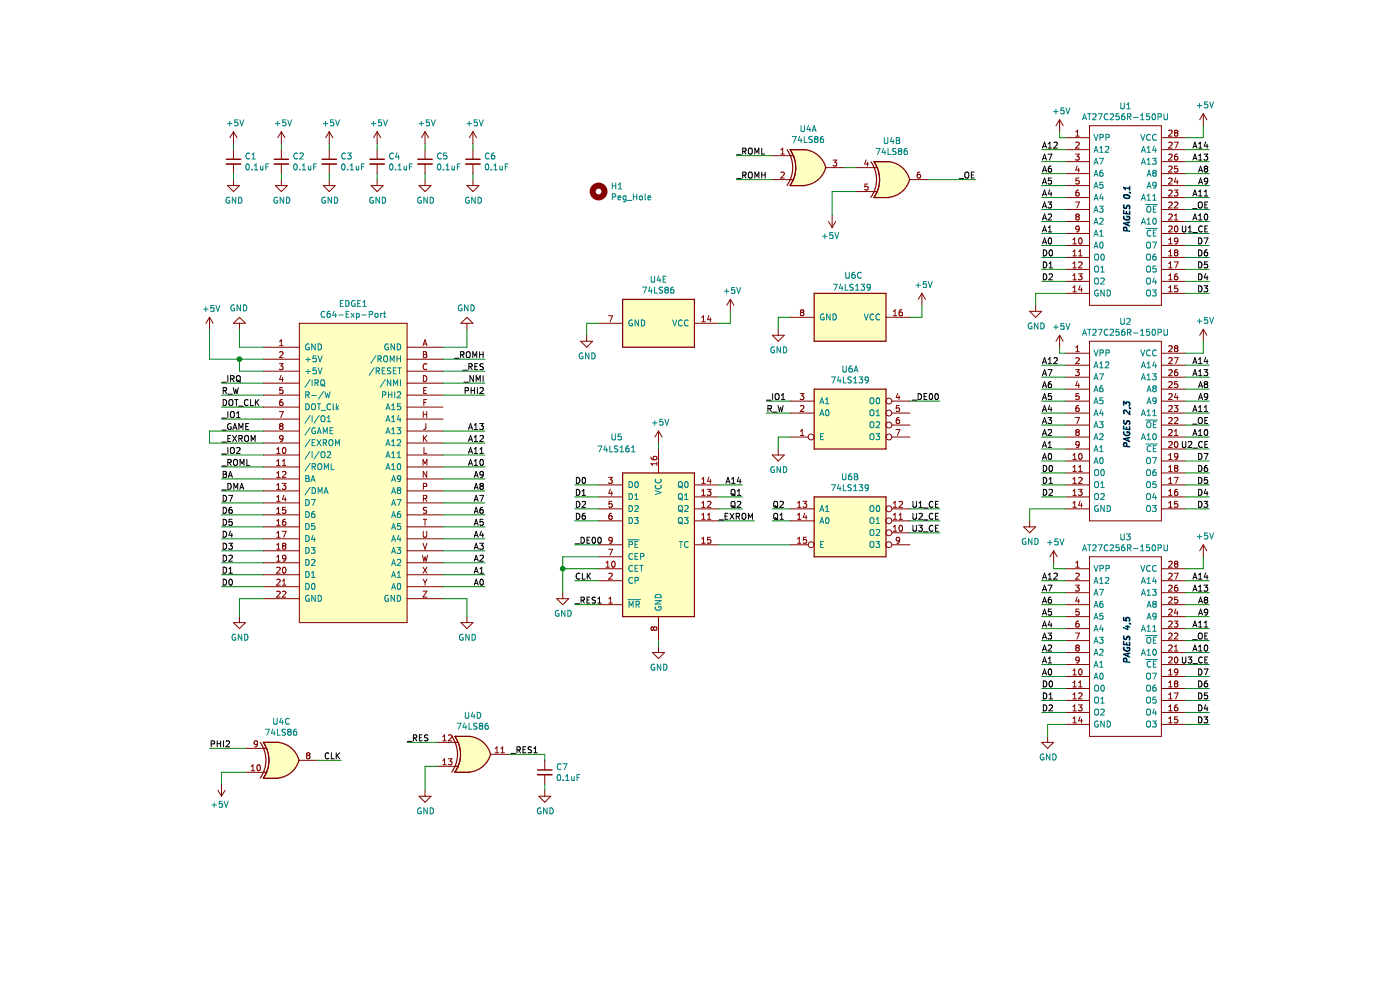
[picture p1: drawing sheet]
EESchema Schematic File Version 4
EELAYER 30 0
EELAYER END
$Descr A4 11693 8268
encoding utf-8
Sheet 1 1
Title "Comal 80 Cartridge Black"
Date "2020-12-10"
Rev ".1"
Comp "Commodore Denmark (PUBLIC DOMAIN)"
Comment1 "PCB - John Carmony"
Comment2 ""
Comment3 ""
Comment4 ""
$EndDescr
$Comp
L C64-Exp-Port:C64-Exp-Port EDGE1
U 1 1
P 2950 3950
F 0 "EDGE1" H 2950 5365 50  0000 C CNN
F 1 "C64-Exp-Port" H 2950 5274 50  0000 C CNN
F 2 "OpenC64Cart16K:C64-Cart" H 2950 2500 50  0001 C CNN
F 3 "DOCUMENTATION" H 2950 2400 50  0001 C CNN
	1    2950 3950
	1    0    0    -1  
$EndComp
Wire Wire Line
	2200 3000 2000 3000
Wire Wire Line
	2200 3100 2000 3100
Wire Wire Line
	2200 3200 1850 3200
Wire Wire Line
	2200 3300 1850 3300
Wire Wire Line
	2200 3400 1850 3400
Wire Wire Line
	2200 3500 1850 3500
Wire Wire Line
	2200 3800 1850 3800
Wire Wire Line
	2200 3900 1850 3900
Wire Wire Line
	2200 4000 1850 4000
Wire Wire Line
	2200 4100 1850 4100
Wire Wire Line
	2200 4200 1850 4200
Wire Wire Line
	2200 4300 1850 4300
Wire Wire Line
	2200 4400 1850 4400
Wire Wire Line
	2200 4500 1850 4500
Wire Wire Line
	2200 4600 1850 4600
Wire Wire Line
	2200 4700 1850 4700
Wire Wire Line
	2200 4800 1850 4800
Wire Wire Line
	2200 4900 1850 4900
Wire Wire Line
	3700 3000 4050 3000
Wire Wire Line
	3700 3100 4050 3100
Wire Wire Line
	3700 3200 4050 3200
Wire Wire Line
	3700 3300 4050 3300
Wire Wire Line
	3700 3600 4050 3600
Wire Wire Line
	3700 3700 4050 3700
Wire Wire Line
	3700 3800 4050 3800
Wire Wire Line
	3700 3900 4050 3900
Wire Wire Line
	3700 4000 4050 4000
Wire Wire Line
	3700 4100 4050 4100
Wire Wire Line
	3700 4200 4050 4200
Wire Wire Line
	3700 4300 4050 4300
Wire Wire Line
	3700 4400 4050 4400
Wire Wire Line
	3700 4500 4050 4500
Wire Wire Line
	3700 4600 4050 4600
Wire Wire Line
	3700 4700 4050 4700
Wire Wire Line
	3700 4800 4050 4800
Wire Wire Line
	3700 4900 4050 4900
Wire Wire Line
	3700 5000 3900 5000
Wire Wire Line
	3900 5000 3900 5150
Wire Wire Line
	2200 5000 2000 5000
Wire Wire Line
	2000 5000 2000 5150
$Comp
L power:GND #PWR0101
U 1 1
P 2000 5150
F 0 "#PWR0101" H 2000 4900 50  0001 C CNN
F 1 "GND" H 2005 4977 50  0000 C CNN
F 2 "" H 2000 5150 50  0001 C CNN
F 3 "" H 2000 5150 50  0001 C CNN
	1    2000 5150
	1    0    0    -1  
$EndComp
$Comp
L power:GND #PWR0102
U 1 1
P 3900 5150
F 0 "#PWR0102" H 3900 4900 50  0001 C CNN
F 1 "GND" H 3905 4977 50  0000 C CNN
F 2 "" H 3900 5150 50  0001 C CNN
F 3 "" H 3900 5150 50  0001 C CNN
	1    3900 5150
	1    0    0    -1  
$EndComp
$Comp
L power:GND #PWR0103
U 1 1
P 3900 2750
F 0 "#PWR0103" H 3900 2500 50  0001 C CNN
F 1 "GND" H 3905 2577 50  0000 C CNN
F 2 "" H 3900 2750 50  0001 C CNN
F 3 "" H 3900 2750 50  0001 C CNN
	1    3900 2750
	-1   0    0    1   
$EndComp
Wire Wire Line
	3700 2900 3900 2900
Wire Wire Line
	3900 2900 3900 2750
Wire Wire Line
	2200 2900 2000 2900
Wire Wire Line
	2000 2900 2000 2750
$Comp
L power:GND #PWR0104
U 1 1
P 2000 2750
F 0 "#PWR0104" H 2000 2500 50  0001 C CNN
F 1 "GND" H 2005 2577 50  0000 C CNN
F 2 "" H 2000 2750 50  0001 C CNN
F 3 "" H 2000 2750 50  0001 C CNN
	1    2000 2750
	-1   0    0    1   
$EndComp
Wire Wire Line
	2000 3100 2000 3000
Connection ~ 2000 3000
$Comp
L power:+5V #PWR0105
U 1 1
P 1750 2750
F 0 "#PWR0105" H 1750 2600 50  0001 C CNN
F 1 "+5V" H 1765 2923 50  0000 C CNN
F 2 "" H 1750 2750 50  0001 C CNN
F 3 "" H 1750 2750 50  0001 C CNN
	1    1750 2750
	1    0    0    -1  
$EndComp
Wire Wire Line
	1750 3000 1750 2750
Wire Wire Line
	1750 3000 2000 3000
Text Label 4050 4900 2    50   ~ 0
A0
Text Label 4050 4800 2    50   ~ 0
A1
Text Label 4050 4700 2    50   ~ 0
A2
Text Label 4050 4600 2    50   ~ 0
A3
Text Label 4050 4500 2    50   ~ 0
A4
Text Label 4050 4400 2    50   ~ 0
A5
Text Label 4050 4300 2    50   ~ 0
A6
Text Label 4050 4200 2    50   ~ 0
A7
Text Label 4050 4000 2    50   ~ 0
A9
Text Label 4050 3900 2    50   ~ 0
A10
Text Label 4050 3800 2    50   ~ 0
A11
Text Label 4050 3700 2    50   ~ 0
A12
Text Label 4050 3600 2    50   ~ 0
A13
Text Label 4050 3300 2    50   ~ 0
PHI2
Text Label 4050 3200 2    50   ~ 0
_NMI
Text Label 4050 3100 2    50   ~ 0
_RES
Text Label 4050 3000 2    50   ~ 0
_ROMH
Text Label 1850 3200 0    50   ~ 0
_IRQ
Text Label 1850 3300 0    50   ~ 0
R_W
Text Label 1850 3400 0    50   ~ 0
DOT_CLK
Text Label 1850 3500 0    50   ~ 0
_IO1
Text Label 1850 3600 0    50   ~ 0
_GAME
Text Label 1850 3700 0    50   ~ 0
_EXROM
Text Label 1850 3800 0    50   ~ 0
_IO2
Text Label 1850 3900 0    50   ~ 0
_ROML
Text Label 1850 4000 0    50   ~ 0
BA
Text Label 1850 4200 0    50   ~ 0
D7
Text Label 1850 4300 0    50   ~ 0
D6
Text Label 1850 4400 0    50   ~ 0
D5
Text Label 1850 4500 0    50   ~ 0
D4
Text Label 1850 4600 0    50   ~ 0
D3
Text Label 1850 4700 0    50   ~ 0
D2
Text Label 1850 4800 0    50   ~ 0
D1
Text Label 1850 4900 0    50   ~ 0
D0
$Comp
L SamacSys_Parts:AT27C256R-70PU U1
U 1 1
P 8900 1150
F 0 "U1" H 9400 1415 50  0000 C CNN
F 1 "AT27C256R-150PU" H 9400 1324 50  0000 C CNN
F 2 "Package_DIP:DIP-28_W15.24mm_Socket" H 9750 1250 50  0001 L CNN
F 3 "http://ww1.microchip.com/downloads/en/DeviceDoc/doc0014.pdf" H 9750 1150 50  0001 L CNN
F 4 "MICROCHIP - AT27C256R-70PU - EPROM, One Time Programmable, 70 ns, 32K x 8bit, 256 Kbit, 4.5 V to 5.5 V, DIP-28" H 9750 1050 50  0001 L CNN "Description"
F 5 "4.826" H 9750 950 50  0001 L CNN "Height"
F 6 "Microchip" H 9750 850 50  0001 L CNN "Manufacturer_Name"
F 7 "AT27C256R-70PU" H 9750 750 50  0001 L CNN "Manufacturer_Part_Number"
F 8 "AT27C256R-70PU" H 9750 650 50  0001 L CNN "Arrow Part Number"
F 9 "https://www.arrow.com/en/products/at27c256r-70pu/microchip-technology" H 9750 550 50  0001 L CNN "Arrow Price/Stock"
F 10 "556-AT27C256R70PU" H 9750 450 50  0001 L CNN "Mouser Part Number"
F 11 "https://www.mouser.co.uk/ProductDetail/Microchip-Technology-Atmel/AT27C256R-70PU?qs=lURXKZrvvXerj2LFnnLrrA%3D%3D" H 9750 350 50  0001 L CNN "Mouser Price/Stock"
	1    8900 1150
	1    0    0    -1  
$EndComp
$Comp
L SamacSys_Parts:AT27C256R-70PU U2
U 1 1
P 8900 2950
F 0 "U2" H 9400 3215 50  0000 C CNN
F 1 "AT27C256R-150PU" H 9400 3124 50  0000 C CNN
F 2 "Package_DIP:DIP-28_W15.24mm_Socket" H 9750 3050 50  0001 L CNN
F 3 "http://ww1.microchip.com/downloads/en/DeviceDoc/doc0014.pdf" H 9750 2950 50  0001 L CNN
F 4 "MICROCHIP - AT27C256R-70PU - EPROM, One Time Programmable, 70 ns, 32K x 8bit, 256 Kbit, 4.5 V to 5.5 V, DIP-28" H 9750 2850 50  0001 L CNN "Description"
F 5 "4.826" H 9750 2750 50  0001 L CNN "Height"
F 6 "Microchip" H 9750 2650 50  0001 L CNN "Manufacturer_Name"
F 7 "AT27C256R-70PU" H 9750 2550 50  0001 L CNN "Manufacturer_Part_Number"
F 8 "AT27C256R-70PU" H 9750 2450 50  0001 L CNN "Arrow Part Number"
F 9 "https://www.arrow.com/en/products/at27c256r-70pu/microchip-technology" H 9750 2350 50  0001 L CNN "Arrow Price/Stock"
F 10 "556-AT27C256R70PU" H 9750 2250 50  0001 L CNN "Mouser Part Number"
F 11 "https://www.mouser.co.uk/ProductDetail/Microchip-Technology-Atmel/AT27C256R-70PU?qs=lURXKZrvvXerj2LFnnLrrA%3D%3D" H 9750 2150 50  0001 L CNN "Mouser Price/Stock"
	1    8900 2950
	1    0    0    -1  
$EndComp
$Comp
L SamacSys_Parts:AT27C256R-70PU U3
U 1 1
P 8900 4750
F 0 "U3" H 9400 5015 50  0000 C CNN
F 1 "AT27C256R-150PU" H 9400 4924 50  0000 C CNN
F 2 "Package_DIP:DIP-28_W15.24mm_Socket" H 9750 4850 50  0001 L CNN
F 3 "http://ww1.microchip.com/downloads/en/DeviceDoc/doc0014.pdf" H 9750 4750 50  0001 L CNN
F 4 "MICROCHIP - AT27C256R-70PU - EPROM, One Time Programmable, 70 ns, 32K x 8bit, 256 Kbit, 4.5 V to 5.5 V, DIP-28" H 9750 4650 50  0001 L CNN "Description"
F 5 "4.826" H 9750 4550 50  0001 L CNN "Height"
F 6 "Microchip" H 9750 4450 50  0001 L CNN "Manufacturer_Name"
F 7 "AT27C256R-70PU" H 9750 4350 50  0001 L CNN "Manufacturer_Part_Number"
F 8 "AT27C256R-70PU" H 9750 4250 50  0001 L CNN "Arrow Part Number"
F 9 "https://www.arrow.com/en/products/at27c256r-70pu/microchip-technology" H 9750 4150 50  0001 L CNN "Arrow Price/Stock"
F 10 "556-AT27C256R70PU" H 9750 4050 50  0001 L CNN "Mouser Part Number"
F 11 "https://www.mouser.co.uk/ProductDetail/Microchip-Technology-Atmel/AT27C256R-70PU?qs=lURXKZrvvXerj2LFnnLrrA%3D%3D" H 9750 3950 50  0001 L CNN "Mouser Price/Stock"
	1    8900 4750
	1    0    0    -1  
$EndComp
$Comp
L 74xx:74LS86 U4
U 1 1
P 6750 1400
F 0 "U4" H 6750 1725 50  0000 C CNN
F 1 "74LS86" H 6750 1634 50  0000 C CNN
F 2 "Package_DIP:DIP-14_W7.62mm_Socket" H 6750 1400 50  0001 C CNN
F 3 "74xx/74ls86.pdf" H 6750 1400 50  0001 C CNN
	1    6750 1400
	1    0    0    -1  
$EndComp
$Comp
L 74xx:74LS86 U4
U 2 1
P 7450 1500
F 0 "U4" H 7450 1825 50  0000 C CNN
F 1 "74LS86" H 7450 1734 50  0000 C CNN
F 2 "Package_DIP:DIP-14_W7.62mm_Socket" H 7450 1500 50  0001 C CNN
F 3 "74xx/74ls86.pdf" H 7450 1500 50  0001 C CNN
	2    7450 1500
	1    0    0    -1  
$EndComp
$Comp
L 74xx:74LS86 U4
U 3 1
P 2350 6350
F 0 "U4" H 2350 6675 50  0000 C CNN
F 1 "74LS86" H 2350 6584 50  0000 C CNN
F 2 "Package_DIP:DIP-14_W7.62mm_Socket" H 2350 6350 50  0001 C CNN
F 3 "74xx/74ls86.pdf" H 2350 6350 50  0001 C CNN
	3    2350 6350
	1    0    0    -1  
$EndComp
$Comp
L 74xx:74LS86 U4
U 4 1
P 3950 6300
F 0 "U4" H 3950 6625 50  0000 C CNN
F 1 "74LS86" H 3950 6534 50  0000 C CNN
F 2 "Package_DIP:DIP-14_W7.62mm_Socket" H 3950 6300 50  0001 C CNN
F 3 "74xx/74ls86.pdf" H 3950 6300 50  0001 C CNN
	4    3950 6300
	1    0    0    -1  
$EndComp
$Comp
L 74xx:74LS161 U5
U 1 1
P 5500 4550
F 0 "U5" H 5150 5450 50  0000 C CNN
F 1 "74LS161" H 5150 5350 50  0000 C CNN
F 2 "Package_DIP:DIP-16_W7.62mm_Socket" H 5500 4550 50  0001 C CNN
F 3 "http://www.ti.com/lit/gpn/sn74LS161" H 5500 4550 50  0001 C CNN
	1    5500 4550
	1    0    0    -1  
$EndComp
$Comp
L 74xx:74LS139 U6
U 1 1
P 7100 3450
F 0 "U6" H 7100 3817 50  0000 C CNN
F 1 "74LS139" H 7100 3726 50  0000 C CNN
F 2 "Package_DIP:DIP-16_W7.62mm_Socket" H 7100 3450 50  0001 C CNN
F 3 "http://www.ti.com/lit/ds/symlink/sn74ls139a.pdf" H 7100 3450 50  0001 C CNN
	1    7100 3450
	1    0    0    -1  
$EndComp
$Comp
L 74xx:74LS139 U6
U 2 1
P 7100 4350
F 0 "U6" H 7100 4717 50  0000 C CNN
F 1 "74LS139" H 7100 4626 50  0000 C CNN
F 2 "Package_DIP:DIP-16_W7.62mm_Socket" H 7100 4350 50  0001 C CNN
F 3 "http://www.ti.com/lit/ds/symlink/sn74ls139a.pdf" H 7100 4350 50  0001 C CNN
	2    7100 4350
	1    0    0    -1  
$EndComp
$Comp
L 74xx:74LS139 U6
U 3 1
P 7100 2650
F 0 "U6" V 6750 2600 50  0000 L CNN
F 1 "74LS139" V 6850 2500 50  0000 L CNN
F 2 "Package_DIP:DIP-16_W7.62mm_Socket" H 7100 2650 50  0001 C CNN
F 3 "http://www.ti.com/lit/ds/symlink/sn74ls139a.pdf" H 7100 2650 50  0001 C CNN
	3    7100 2650
	0    1    1    0   
$EndComp
Wire Wire Line
	6450 1300 6150 1300
Wire Wire Line
	6450 1500 6150 1500
Text Label 6150 1300 0    50   ~ 0
_ROML
Text Label 6150 1500 0    50   ~ 0
_ROMH
Wire Wire Line
	7150 1400 7050 1400
Wire Wire Line
	7150 1600 6950 1600
$Comp
L power:+5V #PWR0106
U 1 1
P 6950 1800
F 0 "#PWR0106" H 6950 1650 50  0001 C CNN
F 1 "+5V" H 6965 1973 50  0000 C CNN
F 2 "" H 6950 1800 50  0001 C CNN
F 3 "" H 6950 1800 50  0001 C CNN
	1    6950 1800
	-1   0    0    1   
$EndComp
Text Notes 9450 5550 1    50   Italic 10
PAGES 4,5\n
Text Notes 9450 3750 1    50   Italic 10
PAGES 2,3
Text Notes 9450 1950 1    50   Italic 10
PAGES 0,1
Wire Wire Line
	7750 1500 8150 1500
Text Label 8150 1500 2    50   ~ 0
_OE
Wire Wire Line
	6000 4050 6200 4050
Text Label 6200 4050 2    50   ~ 0
A14
Wire Wire Line
	2050 6250 1750 6250
Text Label 1750 6250 0    50   ~ 0
PHI2
Wire Wire Line
	2050 6450 1850 6450
Wire Wire Line
	1850 6450 1850 6550
$Comp
L power:+5V #PWR0107
U 1 1
P 1850 6550
F 0 "#PWR0107" H 1850 6400 50  0001 C CNN
F 1 "+5V" H 1865 6723 50  0000 C CNN
F 2 "" H 1850 6550 50  0001 C CNN
F 3 "" H 1850 6550 50  0001 C CNN
	1    1850 6550
	-1   0    0    1   
$EndComp
Wire Wire Line
	5000 4850 4800 4850
Text Label 4800 4850 0    50   ~ 0
CLK
Wire Wire Line
	8900 1250 8700 1250
Wire Wire Line
	8900 1350 8700 1350
Wire Wire Line
	8900 1450 8700 1450
Wire Wire Line
	8900 1550 8700 1550
Wire Wire Line
	8900 1650 8700 1650
Wire Wire Line
	8900 1750 8700 1750
Wire Wire Line
	8900 1850 8700 1850
Wire Wire Line
	8900 1950 8700 1950
Wire Wire Line
	8900 2050 8700 2050
Wire Wire Line
	8900 2150 8700 2150
Wire Wire Line
	8900 2250 8700 2250
Wire Wire Line
	8900 2350 8700 2350
Wire Wire Line
	8900 2450 8650 2450
Wire Wire Line
	8650 2450 8650 2550
Wire Wire Line
	9900 1150 10050 1150
Wire Wire Line
	10050 1150 10050 1050
Wire Wire Line
	9900 1250 10100 1250
Wire Wire Line
	9900 1350 10100 1350
Wire Wire Line
	9900 1450 10100 1450
Wire Wire Line
	9900 1550 10100 1550
Wire Wire Line
	9900 1650 10100 1650
Wire Wire Line
	9900 1750 10100 1750
Wire Wire Line
	9900 1850 10100 1850
Wire Wire Line
	9900 1950 10100 1950
Wire Wire Line
	9900 2050 10100 2050
Wire Wire Line
	9900 2150 10100 2150
Wire Wire Line
	9900 2250 10100 2250
Wire Wire Line
	9900 2350 10100 2350
Wire Wire Line
	9900 2450 10100 2450
Text Label 10100 1950 2    50   ~ 0
U1_CE
$Comp
L power:+5V #PWR0108
U 1 1
P 10050 1050
F 0 "#PWR0108" H 10050 900 50  0001 C CNN
F 1 "+5V" H 10065 1223 50  0000 C CNN
F 2 "" H 10050 1050 50  0001 C CNN
F 3 "" H 10050 1050 50  0001 C CNN
	1    10050 1050
	1    0    0    -1  
$EndComp
$Comp
L power:GND #PWR0109
U 1 1
P 5500 5400
F 0 "#PWR0109" H 5500 5150 50  0001 C CNN
F 1 "GND" H 5505 5227 50  0000 C CNN
F 2 "" H 5500 5400 50  0001 C CNN
F 3 "" H 5500 5400 50  0001 C CNN
	1    5500 5400
	1    0    0    -1  
$EndComp
Wire Wire Line
	5500 5400 5500 5350
$Comp
L power:GND #PWR0110
U 1 1
P 8650 2550
F 0 "#PWR0110" H 8650 2300 50  0001 C CNN
F 1 "GND" H 8655 2377 50  0000 C CNN
F 2 "" H 8650 2550 50  0001 C CNN
F 3 "" H 8650 2550 50  0001 C CNN
	1    8650 2550
	1    0    0    -1  
$EndComp
Text Label 8700 1250 0    50   ~ 0
A12
Text Label 8700 1350 0    50   ~ 0
A7
Text Label 8700 1450 0    50   ~ 0
A6
Text Label 8700 1550 0    50   ~ 0
A5
Text Label 8700 1650 0    50   ~ 0
A4
Text Label 8700 1750 0    50   ~ 0
A3
Text Label 8700 1850 0    50   ~ 0
A2
Text Label 8700 1950 0    50   ~ 0
A1
Text Label 8700 2050 0    50   ~ 0
A0
Text Label 8700 2150 0    50   ~ 0
D0
Text Label 8700 2250 0    50   ~ 0
D1
Text Label 8700 2350 0    50   ~ 0
D2
Wire Wire Line
	8900 3050 8700 3050
Wire Wire Line
	8900 3150 8700 3150
Wire Wire Line
	8900 3250 8700 3250
Wire Wire Line
	8900 3350 8700 3350
Wire Wire Line
	8900 3450 8700 3450
Wire Wire Line
	8900 3550 8700 3550
Wire Wire Line
	8900 3650 8700 3650
Wire Wire Line
	8900 3750 8700 3750
Wire Wire Line
	8900 3850 8700 3850
Wire Wire Line
	8900 3950 8700 3950
Wire Wire Line
	8900 4050 8700 4050
Wire Wire Line
	8900 4150 8700 4150
Wire Wire Line
	8900 4250 8600 4250
Wire Wire Line
	8600 4250 8600 4350
$Comp
L power:GND #PWR0111
U 1 1
P 8600 4350
F 0 "#PWR0111" H 8600 4100 50  0001 C CNN
F 1 "GND" H 8605 4177 50  0000 C CNN
F 2 "" H 8600 4350 50  0001 C CNN
F 3 "" H 8600 4350 50  0001 C CNN
	1    8600 4350
	1    0    0    -1  
$EndComp
Text Label 8700 3050 0    50   ~ 0
A12
Text Label 8700 3150 0    50   ~ 0
A7
Text Label 8700 3250 0    50   ~ 0
A6
Text Label 8700 3350 0    50   ~ 0
A5
Text Label 8700 3450 0    50   ~ 0
A4
Text Label 8700 3550 0    50   ~ 0
A3
Text Label 8700 3650 0    50   ~ 0
A2
Text Label 8700 3750 0    50   ~ 0
A1
Text Label 8700 3850 0    50   ~ 0
A0
Text Label 8700 3950 0    50   ~ 0
D0
Text Label 8700 4050 0    50   ~ 0
D1
Text Label 8700 4150 0    50   ~ 0
D2
Wire Wire Line
	8900 4850 8700 4850
Wire Wire Line
	8900 4950 8700 4950
Wire Wire Line
	8900 5050 8700 5050
Wire Wire Line
	8900 5150 8700 5150
Wire Wire Line
	8900 5250 8700 5250
Wire Wire Line
	8900 5350 8700 5350
Wire Wire Line
	8900 5450 8700 5450
Wire Wire Line
	8900 5550 8700 5550
Wire Wire Line
	8900 5650 8700 5650
Wire Wire Line
	8900 5750 8700 5750
Wire Wire Line
	8900 5850 8700 5850
Wire Wire Line
	8900 5950 8700 5950
Wire Wire Line
	8900 6050 8750 6050
Wire Wire Line
	8750 6050 8750 6150
$Comp
L power:GND #PWR0112
U 1 1
P 8750 6150
F 0 "#PWR0112" H 8750 5900 50  0001 C CNN
F 1 "GND" H 8755 5977 50  0000 C CNN
F 2 "" H 8750 6150 50  0001 C CNN
F 3 "" H 8750 6150 50  0001 C CNN
	1    8750 6150
	1    0    0    -1  
$EndComp
Text Label 8700 4850 0    50   ~ 0
A12
Text Label 8700 4950 0    50   ~ 0
A7
Text Label 8700 5050 0    50   ~ 0
A6
Text Label 8700 5150 0    50   ~ 0
A5
Text Label 8700 5250 0    50   ~ 0
A4
Text Label 8700 5350 0    50   ~ 0
A3
Text Label 8700 5450 0    50   ~ 0
A2
Text Label 8700 5550 0    50   ~ 0
A1
Text Label 8700 5650 0    50   ~ 0
A0
Text Label 8700 5750 0    50   ~ 0
D0
Text Label 8700 5850 0    50   ~ 0
D1
Text Label 8700 5950 0    50   ~ 0
D2
Text Label 10100 1250 2    50   ~ 0
A14
Text Label 10100 1350 2    50   ~ 0
A13
Text Label 10100 1550 2    50   ~ 0
A9
Text Label 10100 1650 2    50   ~ 0
A11
Text Label 10100 1750 2    50   ~ 0
_OE
Text Label 10100 1850 2    50   ~ 0
A10
Text Label 10100 2050 2    50   ~ 0
D7
Text Label 10100 2150 2    50   ~ 0
D6
Text Label 10100 2250 2    50   ~ 0
D5
Text Label 10100 2350 2    50   ~ 0
D4
Text Label 10100 2450 2    50   ~ 0
D3
Wire Wire Line
	9900 2950 10050 2950
Wire Wire Line
	10050 2950 10050 2850
Wire Wire Line
	9900 3050 10100 3050
Wire Wire Line
	9900 3150 10100 3150
Wire Wire Line
	9900 3250 10100 3250
Wire Wire Line
	9900 3350 10100 3350
Wire Wire Line
	9900 3450 10100 3450
Wire Wire Line
	9900 3550 10100 3550
Wire Wire Line
	9900 3650 10100 3650
Wire Wire Line
	9900 3750 10100 3750
Wire Wire Line
	9900 3850 10100 3850
Wire Wire Line
	9900 3950 10100 3950
Wire Wire Line
	9900 4050 10100 4050
Wire Wire Line
	9900 4150 10100 4150
Wire Wire Line
	9900 4250 10100 4250
Text Label 10100 3750 2    50   ~ 0
U2_CE
$Comp
L power:+5V #PWR0113
U 1 1
P 10050 2850
F 0 "#PWR0113" H 10050 2700 50  0001 C CNN
F 1 "+5V" H 10065 3023 50  0000 C CNN
F 2 "" H 10050 2850 50  0001 C CNN
F 3 "" H 10050 2850 50  0001 C CNN
	1    10050 2850
	1    0    0    -1  
$EndComp
Text Label 10100 3050 2    50   ~ 0
A14
Text Label 10100 3150 2    50   ~ 0
A13
Text Label 10100 3350 2    50   ~ 0
A9
Text Label 10100 3450 2    50   ~ 0
A11
Text Label 10100 3550 2    50   ~ 0
_OE
Text Label 10100 3650 2    50   ~ 0
A10
Text Label 10100 3850 2    50   ~ 0
D7
Text Label 10100 3950 2    50   ~ 0
D6
Text Label 10100 4050 2    50   ~ 0
D5
Text Label 10100 4150 2    50   ~ 0
D4
Text Label 10100 4250 2    50   ~ 0
D3
Wire Wire Line
	9900 4750 10050 4750
Wire Wire Line
	10050 4750 10050 4650
Wire Wire Line
	9900 4850 10100 4850
Wire Wire Line
	9900 4950 10100 4950
Wire Wire Line
	9900 5050 10100 5050
Wire Wire Line
	9900 5150 10100 5150
Wire Wire Line
	9900 5250 10100 5250
Wire Wire Line
	9900 5350 10100 5350
Wire Wire Line
	9900 5450 10100 5450
Wire Wire Line
	9900 5550 10100 5550
Wire Wire Line
	9900 5650 10100 5650
Wire Wire Line
	9900 5750 10100 5750
Wire Wire Line
	9900 5850 10100 5850
Wire Wire Line
	9900 5950 10100 5950
Wire Wire Line
	9900 6050 10100 6050
Text Label 10100 5550 2    50   ~ 0
U3_CE
$Comp
L power:+5V #PWR0114
U 1 1
P 10050 4650
F 0 "#PWR0114" H 10050 4500 50  0001 C CNN
F 1 "+5V" H 10065 4823 50  0000 C CNN
F 2 "" H 10050 4650 50  0001 C CNN
F 3 "" H 10050 4650 50  0001 C CNN
	1    10050 4650
	1    0    0    -1  
$EndComp
Text Label 10100 4850 2    50   ~ 0
A14
Text Label 10100 4950 2    50   ~ 0
A13
Text Label 10100 5150 2    50   ~ 0
A9
Text Label 10100 5250 2    50   ~ 0
A11
Text Label 10100 5350 2    50   ~ 0
_OE
Text Label 10100 5450 2    50   ~ 0
A10
Text Label 10100 5650 2    50   ~ 0
D7
Text Label 10100 5750 2    50   ~ 0
D6
Text Label 10100 5850 2    50   ~ 0
D5
Text Label 10100 5950 2    50   ~ 0
D4
Text Label 10100 6050 2    50   ~ 0
D3
Wire Wire Line
	8900 2950 8850 2950
Wire Wire Line
	8850 2950 8850 2900
$Comp
L power:+5V #PWR0115
U 1 1
P 8850 2900
F 0 "#PWR0115" H 8850 2750 50  0001 C CNN
F 1 "+5V" H 8865 3073 50  0000 C CNN
F 2 "" H 8850 2900 50  0001 C CNN
F 3 "" H 8850 2900 50  0001 C CNN
	1    8850 2900
	1    0    0    -1  
$EndComp
Wire Wire Line
	8900 1150 8850 1150
Wire Wire Line
	8850 1150 8850 1100
$Comp
L power:+5V #PWR0116
U 1 1
P 8850 1100
F 0 "#PWR0116" H 8850 950 50  0001 C CNN
F 1 "+5V" H 8865 1273 50  0000 C CNN
F 2 "" H 8850 1100 50  0001 C CNN
F 3 "" H 8850 1100 50  0001 C CNN
	1    8850 1100
	1    0    0    -1  
$EndComp
Wire Wire Line
	8900 4750 8800 4750
Wire Wire Line
	8800 4750 8800 4700
$Comp
L power:+5V #PWR0117
U 1 1
P 8800 4700
F 0 "#PWR0117" H 8800 4550 50  0001 C CNN
F 1 "+5V" H 8815 4873 50  0000 C CNN
F 2 "" H 8800 4700 50  0001 C CNN
F 3 "" H 8800 4700 50  0001 C CNN
	1    8800 4700
	1    0    0    -1  
$EndComp
Wire Wire Line
	2650 6350 2850 6350
Text Label 2850 6350 2    50   ~ 0
CLK
Wire Wire Line
	5000 4050 4800 4050
Wire Wire Line
	5000 4150 4800 4150
Wire Wire Line
	5000 4250 4800 4250
Text Label 4800 4050 0    50   ~ 0
D0
Text Label 4800 4150 0    50   ~ 0
D1
Text Label 4800 4250 0    50   ~ 0
D2
Wire Wire Line
	5000 4350 4800 4350
Text Label 4800 4350 0    50   ~ 0
D6
Wire Wire Line
	5000 4750 4700 4750
Wire Wire Line
	4700 4750 4700 4950
Wire Wire Line
	5000 4650 4700 4650
Wire Wire Line
	4700 4650 4700 4750
Connection ~ 4700 4750
$Comp
L power:GND #PWR0118
U 1 1
P 4700 4950
F 0 "#PWR0118" H 4700 4700 50  0001 C CNN
F 1 "GND" H 4705 4777 50  0000 C CNN
F 2 "" H 4700 4950 50  0001 C CNN
F 3 "" H 4700 4950 50  0001 C CNN
	1    4700 4950
	1    0    0    -1  
$EndComp
Wire Wire Line
	5000 5050 4800 5050
Text Label 4800 5050 0    50   ~ 0
_RES1
Wire Wire Line
	5000 4550 4800 4550
Text Label 4800 4550 0    50   ~ 0
_DE00
Wire Wire Line
	6000 4350 6300 4350
Text Label 6300 4350 2    50   ~ 0
_EXROM
Wire Wire Line
	7600 3350 7850 3350
Text Label 7850 3350 2    50   ~ 0
_DE00
Wire Wire Line
	6600 3350 6400 3350
Text Label 6400 3350 0    50   ~ 0
_IO1
Wire Wire Line
	6600 3450 6400 3450
Text Label 6400 3450 0    50   ~ 0
R_W
Wire Wire Line
	1750 3700 1750 3600
Wire Wire Line
	1750 3600 2200 3600
Wire Wire Line
	1750 3700 2200 3700
Wire Wire Line
	6600 3650 6500 3650
Wire Wire Line
	6500 3650 6500 3750
$Comp
L power:GND #PWR0119
U 1 1
P 6500 3750
F 0 "#PWR0119" H 6500 3500 50  0001 C CNN
F 1 "GND" H 6505 3577 50  0000 C CNN
F 2 "" H 6500 3750 50  0001 C CNN
F 3 "" H 6500 3750 50  0001 C CNN
	1    6500 3750
	1    0    0    -1  
$EndComp
Wire Wire Line
	7600 4250 7850 4250
Text Label 7850 4250 2    50   ~ 0
U1_CE
Wire Wire Line
	7600 4350 7850 4350
Wire Wire Line
	7600 4450 7850 4450
Text Label 7850 4350 2    50   ~ 0
U2_CE
Text Label 7850 4450 2    50   ~ 0
U3_CE
Wire Wire Line
	6950 1600 6950 1800
Wire Wire Line
	3650 6200 3400 6200
Wire Wire Line
	3650 6400 3550 6400
Wire Wire Line
	3550 6400 3550 6600
$Comp
L power:GND #PWR0120
U 1 1
P 3550 6600
F 0 "#PWR0120" H 3550 6350 50  0001 C CNN
F 1 "GND" H 3555 6427 50  0000 C CNN
F 2 "" H 3550 6600 50  0001 C CNN
F 3 "" H 3550 6600 50  0001 C CNN
	1    3550 6600
	1    0    0    -1  
$EndComp
Text Label 3400 6200 0    50   ~ 0
_RES
Text Label 4500 6300 2    50   ~ 0
_RES1
$Comp
L power:+5V #PWR0121
U 1 1
P 1950 1200
F 0 "#PWR0121" H 1950 1050 50  0001 C CNN
F 1 "+5V" H 1965 1373 50  0000 C CNN
F 2 "" H 1950 1200 50  0001 C CNN
F 3 "" H 1950 1200 50  0001 C CNN
	1    1950 1200
	1    0    0    -1  
$EndComp
Wire Wire Line
	1950 1200 1950 1250
$Comp
L Device:C_Small C1
U 1 1
P 1950 1350
F 0 "C1" H 2042 1396 50  0000 L CNN
F 1 "0.1uF" H 2042 1305 50  0000 L CNN
F 2 "Capacitor_THT:C_Disc_D3.0mm_W1.6mm_P2.50mm" H 1950 1350 50  0001 C CNN
F 3 "~" H 1950 1350 50  0001 C CNN
	1    1950 1350
	1    0    0    -1  
$EndComp
Wire Wire Line
	1950 1450 1950 1500
$Comp
L power:GND #PWR0122
U 1 1
P 1950 1500
F 0 "#PWR0122" H 1950 1250 50  0001 C CNN
F 1 "GND" H 1955 1327 50  0000 C CNN
F 2 "" H 1950 1500 50  0001 C CNN
F 3 "" H 1950 1500 50  0001 C CNN
	1    1950 1500
	1    0    0    -1  
$EndComp
$Comp
L power:+5V #PWR0123
U 1 1
P 2350 1200
F 0 "#PWR0123" H 2350 1050 50  0001 C CNN
F 1 "+5V" H 2365 1373 50  0000 C CNN
F 2 "" H 2350 1200 50  0001 C CNN
F 3 "" H 2350 1200 50  0001 C CNN
	1    2350 1200
	1    0    0    -1  
$EndComp
Wire Wire Line
	2350 1200 2350 1250
$Comp
L Device:C_Small C2
U 1 1
P 2350 1350
F 0 "C2" H 2442 1396 50  0000 L CNN
F 1 "0.1uF" H 2442 1305 50  0000 L CNN
F 2 "Capacitor_THT:C_Disc_D3.0mm_W1.6mm_P2.50mm" H 2350 1350 50  0001 C CNN
F 3 "~" H 2350 1350 50  0001 C CNN
	1    2350 1350
	1    0    0    -1  
$EndComp
Wire Wire Line
	2350 1450 2350 1500
$Comp
L power:GND #PWR0124
U 1 1
P 2350 1500
F 0 "#PWR0124" H 2350 1250 50  0001 C CNN
F 1 "GND" H 2355 1327 50  0000 C CNN
F 2 "" H 2350 1500 50  0001 C CNN
F 3 "" H 2350 1500 50  0001 C CNN
	1    2350 1500
	1    0    0    -1  
$EndComp
$Comp
L power:+5V #PWR0125
U 1 1
P 2750 1200
F 0 "#PWR0125" H 2750 1050 50  0001 C CNN
F 1 "+5V" H 2765 1373 50  0000 C CNN
F 2 "" H 2750 1200 50  0001 C CNN
F 3 "" H 2750 1200 50  0001 C CNN
	1    2750 1200
	1    0    0    -1  
$EndComp
Wire Wire Line
	2750 1200 2750 1250
$Comp
L Device:C_Small C3
U 1 1
P 2750 1350
F 0 "C3" H 2842 1396 50  0000 L CNN
F 1 "0.1uF" H 2842 1305 50  0000 L CNN
F 2 "Capacitor_THT:C_Disc_D3.0mm_W1.6mm_P2.50mm" H 2750 1350 50  0001 C CNN
F 3 "~" H 2750 1350 50  0001 C CNN
	1    2750 1350
	1    0    0    -1  
$EndComp
Wire Wire Line
	2750 1450 2750 1500
$Comp
L power:GND #PWR0126
U 1 1
P 2750 1500
F 0 "#PWR0126" H 2750 1250 50  0001 C CNN
F 1 "GND" H 2755 1327 50  0000 C CNN
F 2 "" H 2750 1500 50  0001 C CNN
F 3 "" H 2750 1500 50  0001 C CNN
	1    2750 1500
	1    0    0    -1  
$EndComp
$Comp
L power:+5V #PWR0127
U 1 1
P 3150 1200
F 0 "#PWR0127" H 3150 1050 50  0001 C CNN
F 1 "+5V" H 3165 1373 50  0000 C CNN
F 2 "" H 3150 1200 50  0001 C CNN
F 3 "" H 3150 1200 50  0001 C CNN
	1    3150 1200
	1    0    0    -1  
$EndComp
Wire Wire Line
	3150 1200 3150 1250
$Comp
L Device:C_Small C4
U 1 1
P 3150 1350
F 0 "C4" H 3242 1396 50  0000 L CNN
F 1 "0.1uF" H 3242 1305 50  0000 L CNN
F 2 "Capacitor_THT:C_Disc_D3.0mm_W1.6mm_P2.50mm" H 3150 1350 50  0001 C CNN
F 3 "~" H 3150 1350 50  0001 C CNN
	1    3150 1350
	1    0    0    -1  
$EndComp
Wire Wire Line
	3150 1450 3150 1500
$Comp
L power:GND #PWR0128
U 1 1
P 3150 1500
F 0 "#PWR0128" H 3150 1250 50  0001 C CNN
F 1 "GND" H 3155 1327 50  0000 C CNN
F 2 "" H 3150 1500 50  0001 C CNN
F 3 "" H 3150 1500 50  0001 C CNN
	1    3150 1500
	1    0    0    -1  
$EndComp
$Comp
L power:+5V #PWR0129
U 1 1
P 3550 1200
F 0 "#PWR0129" H 3550 1050 50  0001 C CNN
F 1 "+5V" H 3565 1373 50  0000 C CNN
F 2 "" H 3550 1200 50  0001 C CNN
F 3 "" H 3550 1200 50  0001 C CNN
	1    3550 1200
	1    0    0    -1  
$EndComp
Wire Wire Line
	3550 1200 3550 1250
$Comp
L Device:C_Small C5
U 1 1
P 3550 1350
F 0 "C5" H 3642 1396 50  0000 L CNN
F 1 "0.1uF" H 3642 1305 50  0000 L CNN
F 2 "Capacitor_THT:C_Disc_D3.0mm_W1.6mm_P2.50mm" H 3550 1350 50  0001 C CNN
F 3 "~" H 3550 1350 50  0001 C CNN
	1    3550 1350
	1    0    0    -1  
$EndComp
Wire Wire Line
	3550 1450 3550 1500
$Comp
L power:GND #PWR0130
U 1 1
P 3550 1500
F 0 "#PWR0130" H 3550 1250 50  0001 C CNN
F 1 "GND" H 3555 1327 50  0000 C CNN
F 2 "" H 3550 1500 50  0001 C CNN
F 3 "" H 3550 1500 50  0001 C CNN
	1    3550 1500
	1    0    0    -1  
$EndComp
$Comp
L power:+5V #PWR0131
U 1 1
P 3950 1200
F 0 "#PWR0131" H 3950 1050 50  0001 C CNN
F 1 "+5V" H 3965 1373 50  0000 C CNN
F 2 "" H 3950 1200 50  0001 C CNN
F 3 "" H 3950 1200 50  0001 C CNN
	1    3950 1200
	1    0    0    -1  
$EndComp
Wire Wire Line
	3950 1200 3950 1250
$Comp
L Device:C_Small C6
U 1 1
P 3950 1350
F 0 "C6" H 4042 1396 50  0000 L CNN
F 1 "0.1uF" H 4042 1305 50  0000 L CNN
F 2 "Capacitor_THT:C_Disc_D3.0mm_W1.6mm_P2.50mm" H 3950 1350 50  0001 C CNN
F 3 "~" H 3950 1350 50  0001 C CNN
	1    3950 1350
	1    0    0    -1  
$EndComp
Wire Wire Line
	3950 1450 3950 1500
$Comp
L power:GND #PWR0132
U 1 1
P 3950 1500
F 0 "#PWR0132" H 3950 1250 50  0001 C CNN
F 1 "GND" H 3955 1327 50  0000 C CNN
F 2 "" H 3950 1500 50  0001 C CNN
F 3 "" H 3950 1500 50  0001 C CNN
	1    3950 1500
	1    0    0    -1  
$EndComp
$Comp
L Mechanical:MountingHole H1
U 1 1
P 5000 1600
F 0 "H1" H 5100 1646 50  0000 L CNN
F 1 "Peg_Hole" H 5100 1555 50  0000 L CNN
F 2 "MountingHole:MountingHole_5mm_Pad" H 5000 1600 50  0001 C CNN
F 3 "~" H 5000 1600 50  0001 C CNN
	1    5000 1600
	1    0    0    -1  
$EndComp
Wire Wire Line
	6600 2650 6500 2650
Wire Wire Line
	6500 2650 6500 2750
Wire Wire Line
	7600 2650 7700 2650
Wire Wire Line
	7700 2650 7700 2550
$Comp
L power:+5V #PWR0133
U 1 1
P 7700 2550
F 0 "#PWR0133" H 7700 2400 50  0001 C CNN
F 1 "+5V" H 7715 2723 50  0000 C CNN
F 2 "" H 7700 2550 50  0001 C CNN
F 3 "" H 7700 2550 50  0001 C CNN
	1    7700 2550
	1    0    0    -1  
$EndComp
$Comp
L power:GND #PWR0134
U 1 1
P 6500 2750
F 0 "#PWR0134" H 6500 2500 50  0001 C CNN
F 1 "GND" H 6505 2577 50  0000 C CNN
F 2 "" H 6500 2750 50  0001 C CNN
F 3 "" H 6500 2750 50  0001 C CNN
	1    6500 2750
	1    0    0    -1  
$EndComp
$Comp
L 74xx:74LS86 U4
U 5 1
P 5500 2700
F 0 "U4" V 5133 2700 50  0000 C CNN
F 1 "74LS86" V 5224 2700 50  0000 C CNN
F 2 "Package_DIP:DIP-14_W7.62mm_Socket" H 5500 2700 50  0001 C CNN
F 3 "74xx/74ls86.pdf" H 5500 2700 50  0001 C CNN
	5    5500 2700
	0    1    1    0   
$EndComp
Wire Wire Line
	6000 2700 6100 2700
Wire Wire Line
	6100 2700 6100 2600
$Comp
L power:+5V #PWR0135
U 1 1
P 6100 2600
F 0 "#PWR0135" H 6100 2450 50  0001 C CNN
F 1 "+5V" H 6115 2773 50  0000 C CNN
F 2 "" H 6100 2600 50  0001 C CNN
F 3 "" H 6100 2600 50  0001 C CNN
	1    6100 2600
	1    0    0    -1  
$EndComp
Wire Wire Line
	5000 2700 4900 2700
Wire Wire Line
	4900 2700 4900 2800
$Comp
L power:GND #PWR0136
U 1 1
P 4900 2800
F 0 "#PWR0136" H 4900 2550 50  0001 C CNN
F 1 "GND" H 4905 2627 50  0000 C CNN
F 2 "" H 4900 2800 50  0001 C CNN
F 3 "" H 4900 2800 50  0001 C CNN
	1    4900 2800
	1    0    0    -1  
$EndComp
Wire Wire Line
	5500 3750 5500 3700
$Comp
L power:+5V #PWR0137
U 1 1
P 5500 3700
F 0 "#PWR0137" H 5500 3550 50  0001 C CNN
F 1 "+5V" H 5515 3873 50  0000 C CNN
F 2 "" H 5500 3700 50  0001 C CNN
F 3 "" H 5500 3700 50  0001 C CNN
	1    5500 3700
	1    0    0    -1  
$EndComp
Wire Wire Line
	6450 4350 6600 4350
Wire Wire Line
	6000 4150 6200 4150
Wire Wire Line
	6450 4250 6600 4250
Wire Wire Line
	6000 4250 6200 4250
Text Label 6450 4250 0    50   ~ 0
Q2
Text Label 6450 4350 0    50   ~ 0
Q1
Text Label 6200 4150 2    50   ~ 0
Q1
Text Label 6200 4250 2    50   ~ 0
Q2
Text Label 10100 5050 2    50   ~ 0
A8
Text Label 10100 3250 2    50   ~ 0
A8
Text Label 10100 1450 2    50   ~ 0
A8
Text Label 4050 4100 2    50   ~ 0
A8
Text Label 1850 4100 0    50   ~ 0
_DMA
$Comp
L Device:C_Small C7
U 1 1
P 4550 6450
F 0 "C7" H 4642 6496 50  0000 L CNN
F 1 "0.1uF" H 4642 6405 50  0000 L CNN
F 2 "Capacitor_THT:C_Disc_D3.0mm_W1.6mm_P2.50mm" H 4550 6450 50  0001 C CNN
F 3 "~" H 4550 6450 50  0001 C CNN
	1    4550 6450
	1    0    0    -1  
$EndComp
Wire Wire Line
	4550 6350 4550 6300
Wire Wire Line
	4250 6300 4550 6300
Wire Wire Line
	4550 6550 4550 6600
$Comp
L power:GND #PWR0138
U 1 1
P 4550 6600
F 0 "#PWR0138" H 4550 6350 50  0001 C CNN
F 1 "GND" H 4555 6427 50  0000 C CNN
F 2 "" H 4550 6600 50  0001 C CNN
F 3 "" H 4550 6600 50  0001 C CNN
	1    4550 6600
	1    0    0    -1  
$EndComp
Wire Wire Line
	6000 4550 6600 4550
$EndSCHEMATC
